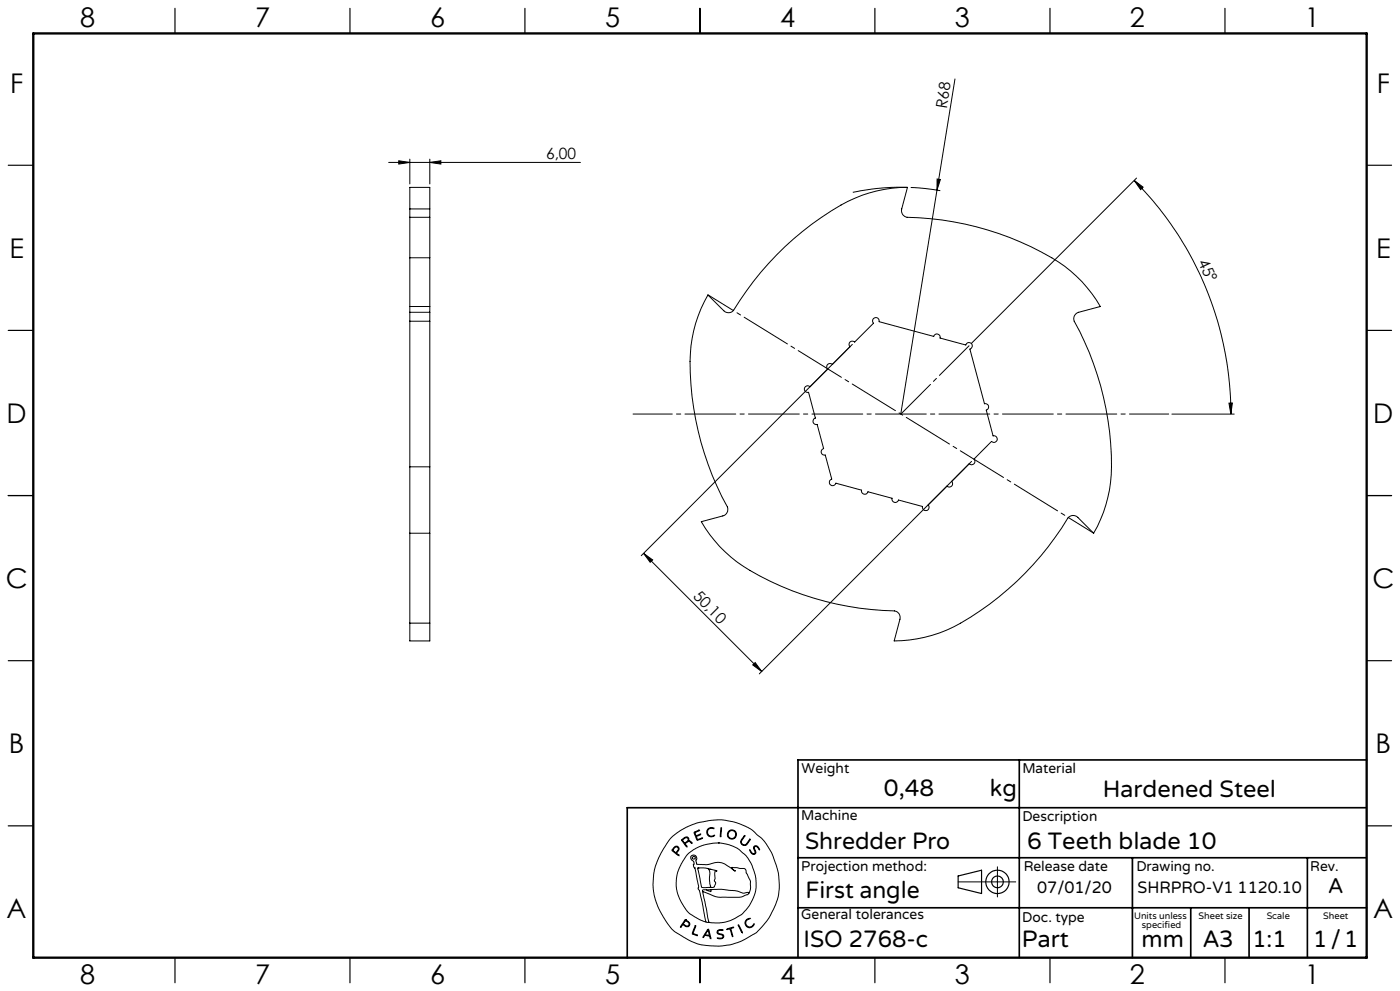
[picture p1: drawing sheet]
<svg xmlns="http://www.w3.org/2000/svg" width="420mm" height="297mm" viewBox="0 0 420 297" stroke-linecap="round" stroke-linejoin="round" font-family="sans-serif">
<g fill="none" stroke="#000" stroke-width=".3">
<path d="M286.5 23.7l-5.4 33.3M116.6 48.7h57.5M119.6 48.2l3.3 .5-3.3 .5zM122.9 47.7v7.4M128.9 48.7l3.4-.5v1zM128.9 47.7v7.4M272.2 56.2l-8.2 .2-8.2 1.2M273.2 56.2l4.5 .3 4.4 .6M281.1 57l-10.9 67.1M281.1 53.7l1 .1-1 3.2zM340.3 54.1l2.6 2-.7 .7zM340.3 54.1a98.9 98.9 0 0 1 29 70"/>
<path d="M341 53.4l-49.6 49.5M122.9 77.3v14.6M122.9 65.1v12.2M122.9 62.6v2.5M122.9 62.6v-6.4h6v6.4M122.9 77.3h6M122.9 65.1h6M122.9 62.6h6M128.9 77.3v14.6M128.9 65.1v12.2M128.9 62.6v2.5M122.9 96.3v43.6"/>
<path d="M122.9 93.6v2.7M122.9 91.9v1.7M122.9 96.3h6M122.9 93.6h6M122.9 91.9h6M128.9 96.3v43.6M128.9 93.6v2.7M128.9 91.9v1.7M212.4 88.4l4.7 4.7a1.94 1.94 0 0 0 3-.1 88 88 0 0 1 36.4-33.6 39.5 39.5 0 0 1 15.7-3.2l-1.7 6.4a1.99 1.99 0 0 0 1.6 2.5 88.6 88.6 0 0 1 47.3 14.7 39.4 39.4 0 0 1 10.7 12.1l-6.5 1.7a1.99 1.99 0 0 0-1.3 2.7 88 88 0 0 1 10.9 48.2 39.6 39.6 0 0 1-5.1 15.3l-4.7-4.7a1.98 1.98 0 0 0-3 .2 88 88 0 0 1-36.4 33.5 41.2 41.2 0 0 1-15.7 3.3l1.7-6.5a1.99 1.99 0 0 0-1.6-2.5 88.6 88.6 0 0 1-47.3-14.7 39.4 39.4 0 0 1-10.7-12.1l6.5-1.7a2.04 2.04 0 0 0 1.3-2.7 88.4 88.4 0 0 1-10.9-48.2 39.6 39.6 0 0 1 5.1-15.3zM243 115.9a.99 .99 0 0 0-1.7 .5 .99 .99 0 0 0 1.3 1.2l2 7.7a.99 .99 0 0 0-.7 1.2 .99 .99 0 0 0 1.2 .7l2 7.2a1 1 0 0 0-.7 1.3 1 1 0 0 0 1.2 .7l1.9 7.2a1.01 1.01 0 0 0-.4 1.7 1.01 1.01 0 0 0 1.7-.5l7.6 2.1a1 1 0 0 0 .8 1.2 1 1 0 0 0 1.2-.7l7.2 1.9a1.01 1.01 0 0 0 .7 1.3 1.01 1.01 0 0 0 1.3-.7l7.2 1.9a1 1 0 0 0 1.2 1.2 1 1 0 0 0 .4-1.7M249.7 109.2a1 1 0 0 0-1.4 0 1 1 0 0 0 0 1.4M255 103.9a1 1 0 0 1 0-1.4 1 1 0 0 1 1.4 0l5.6-5.6a1 1 0 0 1 .5-1.7 1 1 0 0 1 1.2 1.2l16.4 4.4a.98 .98 0 0 1 1.2-.7 .98 .98 0 0 1 .7 1.2l7.7 2.1a1 1 0 0 1 1.7-.4 1 1 0 0 1-.4 1.6l4.3 16.4a.99 .99 0 0 1 1.3 .7 .99 .99 0 0 1-.7 1.2l2 7.7a1 1 0 0 1 1.3 1.3 1 1 0 0 1-1.7 .4l-5.3 5.3a1.01 1.01 0 0 1 0 1.4 1.01 1.01 0 0 1-1.4 0l-5.3 5.3a1 1 0 0 1 0 1.4 1 1 0 0 1-1.4 0"/>
<path d="M255.7 103.2l-63.3 63.3M122.9 139.9v19.9M122.9 139.9h6M128.9 139.9v19.9M291.5 138.3l-63.7 63.7M351.6 124.1h18.7M368.7 120.8h1l-.4 3.3zM122.9 159.8v27M122.9 159.8h6M128.9 159.8v27M193.1 165.8l2.7 2-.7 .7zM193.1 165.8l35.4 35.5"/>
<path d="M122.9 186.8v5.3h6v-5.3M122.9 186.8h6M225.8 199.3l.8-.7 1.9 2.7zM201.3 251.1l2.8-2.2 4.5-2.1 4.8-1 3.2-.1 3.7 .7 3.3 1.2 2 1.1 2.8 2.4 1.5 1.8 1.8 3.2 1.8 5.3 .3 3.5-.2 3-.8 2.8-1.7 3.7-1.8 2.5a16.5 16.5 0 0 1-6.7 5l-3.3 1.2-2.9 .4h-3.4l-2.9-.4-3.7-1.5-3.8-2.3-1.1-.9-1.2-1.6-2.3-3.7-1.2-2.8-.6-2.2-.3-3.1 .3-3.5 .9-3.2 2-4zM202 254.1l.7-.5 .6 .1 .4 .6-.1 .6a.64 .64 0 0 0-.3 1.1l.4 .5-1.7-1.2a.52 .52 0 0 1-.4-.5 .52 .52 0 0 1 .4-.6zM202.4 254l.4-.2 .5 .1 .2 .5-.2 .4a.73 .73 0 0 1-.7 .6 .73 .73 0 0 1-.7-.7zM204.5 251.6l1.1-.7h.6l.4 .3 .1 .8 .6 .2 .3 .5-.8-.5-.6 .2a.61 .61 0 0 0-.6 .5 .61 .61 0 0 0 .5 .7l-.1 .3-1.5-2zM204.8 251.7l.8-.6h.6l.2 .6-.5 .6a.52 .52 0 0 1-.6 .3 .52 .52 0 0 1-.4-.5zM208.2 249.4l1.7-.6-1 .5a.57 .57 0 0 0-.2 .9 .57 .57 0 0 0 .9 0l.6-.2-.8 .5a.46 .46 0 0 0-.5 .4 .46 .46 0 0 0 .3 .5l.1 .2 1.5-.5-1.7 .7zM212.3 248.5l.8-.5 1 .2 .1 .2-.9-.2-.7 .3-.3 .5v.7l.1 .4 .6 .4 1.3-.2a.53 .53 0 0 1-.3 .5 .53 .53 0 0 1-.5 0l-.9-.2-.4-.4-.2-1zM215.5 252.6l2.7 .4 3 1.2 2.3 1.9 .9 1.2 1.3 2.2 1.1 3.8-.1 3.5-.8 2.5a11.7 11.7 0 0 1-8.9 7.2l-2.6 .1-1.7-.2M215.5 252.6l-4.1 .6-3.4 1.5-2.1 1.8-2.1 3.5-.5 1.4-.4 2 .1 3 .9 2.9 2 3.4a9.1 9.1 0 0 0 4 2.9l1.9 .8"/>
<path d="M215.5 252.6h.1M216.3 248.1h.2v.6l-.2 1.9-.2 .2zM223.3 250.5l.1-.1 .1 .2-1.1 1.6 .2 .7 .7 .3a3.3 3.3 0 0 0 1.7-1.7v.2l-1 1.5-.4 .2-.7-.1-.6-.5-.1-.6zM224.9 254.7l.7 .9 .5 .3 .4-.3-.4-1.4 .2-.6h.9l.7 1-.1 .1-.9-1-.5 .1-.1 .4 .5 1.4-.6 .5-.9-.5zM299.2 259.8v9M205.6 275.6l-1.4 2-.1 .2h.2a.69 .69 0 0 1 .6-.6 .69 .69 0 0 1 .8 .4l.9 .1 .3-.9-1.3-1.2M205.6 275.6h.1M205.6 275.9l-.3 .5M205.7 275.9l1 .9-.1 .6-.6 .1a.7 .7 0 0 1-.9-.9l.2-.2M205.7 275.9h.1M208.5 277.5l.2-.1v.2l-.5 1.4a.56 .56 0 0 0-.2 .7 .56 .56 0 0 0 .7 .3l.5 .4-1.6-.6zM209.3 260.2l2.3-.1 3.1 .8 .4 .3a.35 .35 0 0 0-.5-.2 .35 .35 0 0 0-.1 .5v1.8l-.2 .7 .4 .8-.4 1-.5 .2h-2.6a.85 .85 0 0 1-.8-.2 .85 .85 0 0 1-.1-.9z"/>
<path d="M209.4 260.1h.1M210.8 267.2l1.9 9.2M210.8 267.2l3.7 1.5 1.3 .2h6.3l2.1-.8 .4-.3M211.8 276.4h.9M211.9 266.7h-1.1v.5M212.1 260.2a2.12 2.12 0 0 1 .8 2.7v1.9l.3 .9-.3 .2M212.3 278.6l.1-.1a4.3 4.3 0 0 1 .9 2.6v.2h-.2a.74 .74 0 0 0-.8-.8l-.2-.1a.82 .82 0 0 0-1.1 .6l-.1-.3zM212.3 278.9l.4 .9a.4 .4 0 0 1-.1 .6 .4 .4 0 0 1-.6-.2l-.4-.1zM212.4 278.9h.1M212.7 276.4h.1M213 260.6h.1M213.3 266.6l3.2-.1 4.2 .4 2.3 .8 1.1-.2a.3 .3 0 0 1 .4-.1 .3 .3 0 0 1 .1 .4"/>
<path d="M213.3 266.6v.6l-1.4-.5M213.3 266.6l-1.4 .1M215.3 278.9l.6-.3 1 .1v.2h-1.4l-.2 .6 .3 .2 1.4 .5 .1 .5-.2 .4-.6 .3-1.1-.2h1.1l.6-.5-.3-.5-1.4-.5-.1-.4zM218 278.4l2.1-.5-.8 .4 .5 2.4-.8-2.3-.8 .2zM221.5 277.2l1.2 2.2v.2zM221.5 277.1h.1M224 275.6l.7-.4 .3 .1-.8 .4-.4 .6v.6l.5 .7 .9 .2 .9-.9a.41 .41 0 0 1 .1 .5 .41 .41 0 0 1-.4 .2l-1 .5-.9-.5-.4-1.1zM224.6 267.8l.5-1.4v-2.3l-1.7-3.8-3.9-.3 .3 .5 .8 .6h-.1l-3.1-2.2-1.7-.5-3.6 .7-3-.1-.3-.9 .3-.8-.3-.7-.6-.3-.7 .1-.3 .4v.4l1 1.1-.1 1.4 .4 .5 1.1 5.4-.2 .8 .4 .4 .3 1.1 1.7 8.5M287.4 264.3h17.3"/>
<circle cx="208.1" cy="257.1" r=".44"/>
<circle cx="219.5" cy="250.1" r="1.17"/>
<circle cx="219.6" cy="250.1" r="1.38"/>
</g>
<g fill="none" stroke="#000" stroke-width=".35">
<path d="M52.5 2.5v7.5M105 2.5v7.5M157.5 2.5v7.5M210 2.5v7.5M262.5 2.5v7.5M315 2.5v7.5M367.5 2.5v7.5M2.5 49.5h7.5M410 49.5h7.5M2.5 99h7.5M410 99h7.5M2.5 148.5h7.5"/>
<path d="M410 148.5h7.5M2.5 198h7.5M410 198h7.5M2.5 247.5h7.5M410 247.5h7.5M287.4 262.5l7.1-1.7v7l-7.1-1.7zM52.5 287v7.5M105 287v7.5M157.5 287v7.5M210 287v7.5M262.5 287v7.5M315 287v7.5"/>
<path d="M367.5 287v7.5"/>
<circle cx="299.2" cy="264.3" r="3.5"/>
<circle cx="299.2" cy="264.3" r="1.75"/>
</g>
<path d="M189.9 124.1h160.7" fill="none" stroke="#000" stroke-width=".3" stroke-dasharray="15.2 1.3 1.3 1.3" stroke-dashoffset="3.5"/>
<path d="M212.4 88.4l115.7 71.4" fill="none" stroke="#000" stroke-width=".3" stroke-dasharray="15.2 1.3 1.3 1.3" stroke-dashoffset="6.3"/>
<path d="M290.7 103.6l-20.4 20.5" fill="none" stroke="#000" stroke-width=".3" stroke-dasharray="15.2 1.3 1.3 1.3" stroke-dashoffset="2.7"/>
<path d="M305.8 227.7v59.2M410 227.7h-170.6v59.2M239.4 257.1h170.3M339.7 257.1v29.9M392.2 257.1v29.8M409.7 242.1h-221.5v45M239.4 272.1h170.6M357.2 272.1v14.8M374.7 272.1v14.8" fill="none" stroke="#000" stroke-width=".5"/>
<path d="M10 10h400v277h-400z" fill="none" stroke="#000" stroke-width=".7"/>
<g fill="#000">
<path d="M281.1 53.7l1 .1-1 3.2z"/>
<path d="M119.6 48.2l3.3 .5-3.3 .5zM128.9 48.7l3.4-.5v1z"/>
<path d="M368.7 120.8h1l-.4 3.3zM340.3 54.1l2.6 2-.7 .7z"/>
<path d="M193.1 165.8l2.7 2-.7 .7zM225.8 199.3l.8-.7 1.9 2.7z"/>
</g>
<g font-size="8.1">
<text x="24" y="8">8</text>
<text x="76.5" y="8">7</text>
<text x="129" y="8">6</text>
<text x="181.5" y="8">5</text>
<text x="234" y="8">4</text>
<text x="286.5" y="8">3</text>
<text x="339" y="8">2</text>
<text x="391.5" y="8">1</text>
<text x="3" y="27.7">F</text>
<text x="413" y="27.7">F</text>
<text x="2.8" y="77.2">E</text>
<text x="412.8" y="77.2">E</text>
<text x="2" y="126.7">D</text>
<text x="412" y="126.7">D</text>
<text x="1.7" y="176.2">C</text>
<text x="411.7" y="176.2">C</text>
<text x="2.7" y="225.7">B</text>
<text x="412.7" y="225.7">B</text>
<text x="2" y="275.2">A</text>
<text x="412" y="275.2">A</text>
<text x="24" y="295">8</text>
<text x="76.5" y="295">7</text>
<text x="129" y="295">6</text>
<text x="181.5" y="295">5</text>
<text x="234" y="295">4</text>
<text x="286.5" y="295">3</text>
<text x="339" y="295">2</text>
<text x="391.5" y="295">1</text>
</g>
<g font-size="7.1">
<text x="265.2" y="238.5">0,48</text>
<text x="297" y="238.5">kg</text>
<text x="330.8" y="239">Hardened Steel</text>
<text x="241.5" y="254.4">Shredder Pro</text>
<text x="308.1" y="254.4">6 Teeth blade 10</text>
<text x="241.6" y="269.2">First angle</text>
<text x="241.1" y="283.7">ISO 2768-c</text>
<text x="306.6" y="283.9">Part</text>
<text x="342.5" y="283.9">mm</text>
<text x="360.9" y="283.8">A3</text>
<text x="375.7" y="283.9">1:1</text>
<text x="393.9" y="283.9">1/1</text>
</g>
<text font-size="6.3" x="398.5" y="267.7">A</text>
<g font-size="4.9">
<text x="311.2" y="267.6">07/01/20</text>
<text x="341.2" y="267.6">SHRPRO-V1 1120.10</text>
</g>
<g font-size="4.7">
<text x="284" y="32.7" transform="rotate(-81 284 32.7)">R68</text>
<text x="163.8" y="47.6">6,00</text>
<text x="359.3" y="78.4" transform="rotate(65 359.3 78.4)">45°</text>
<text x="207.7" y="179" transform="rotate(45 207.7 179)">50,10</text>
</g>
<g font-size="4.2">
<text x="240.5" y="231.7">Weight</text>
<text x="306.7" y="231.7">Material</text>
<text x="240.4" y="245.9">Machine</text>
<text x="306.7" y="246.1">Description</text>
<text x="240.4" y="261.1">Projection method:</text>
<text x="307.1" y="261">Release date</text>
<text x="340.9" y="261">Drawing no.</text>
<text x="393.1" y="261">Rev.</text>
<text x="240.4" y="275.6">General tolerances</text>
<text x="306.7" y="276.2">Doc. type</text>
</g>
<g font-size="2.8">
<text x="340.2" y="275.3">Units unless</text>
<text x="359.6" y="275.3">Sheet size</text>
<text x="380" y="275.3">Scale</text>
<text x="396.9" y="275.3">Sheet</text>
<text x="342.6" y="278.2">specified</text>
</g>
</svg>
